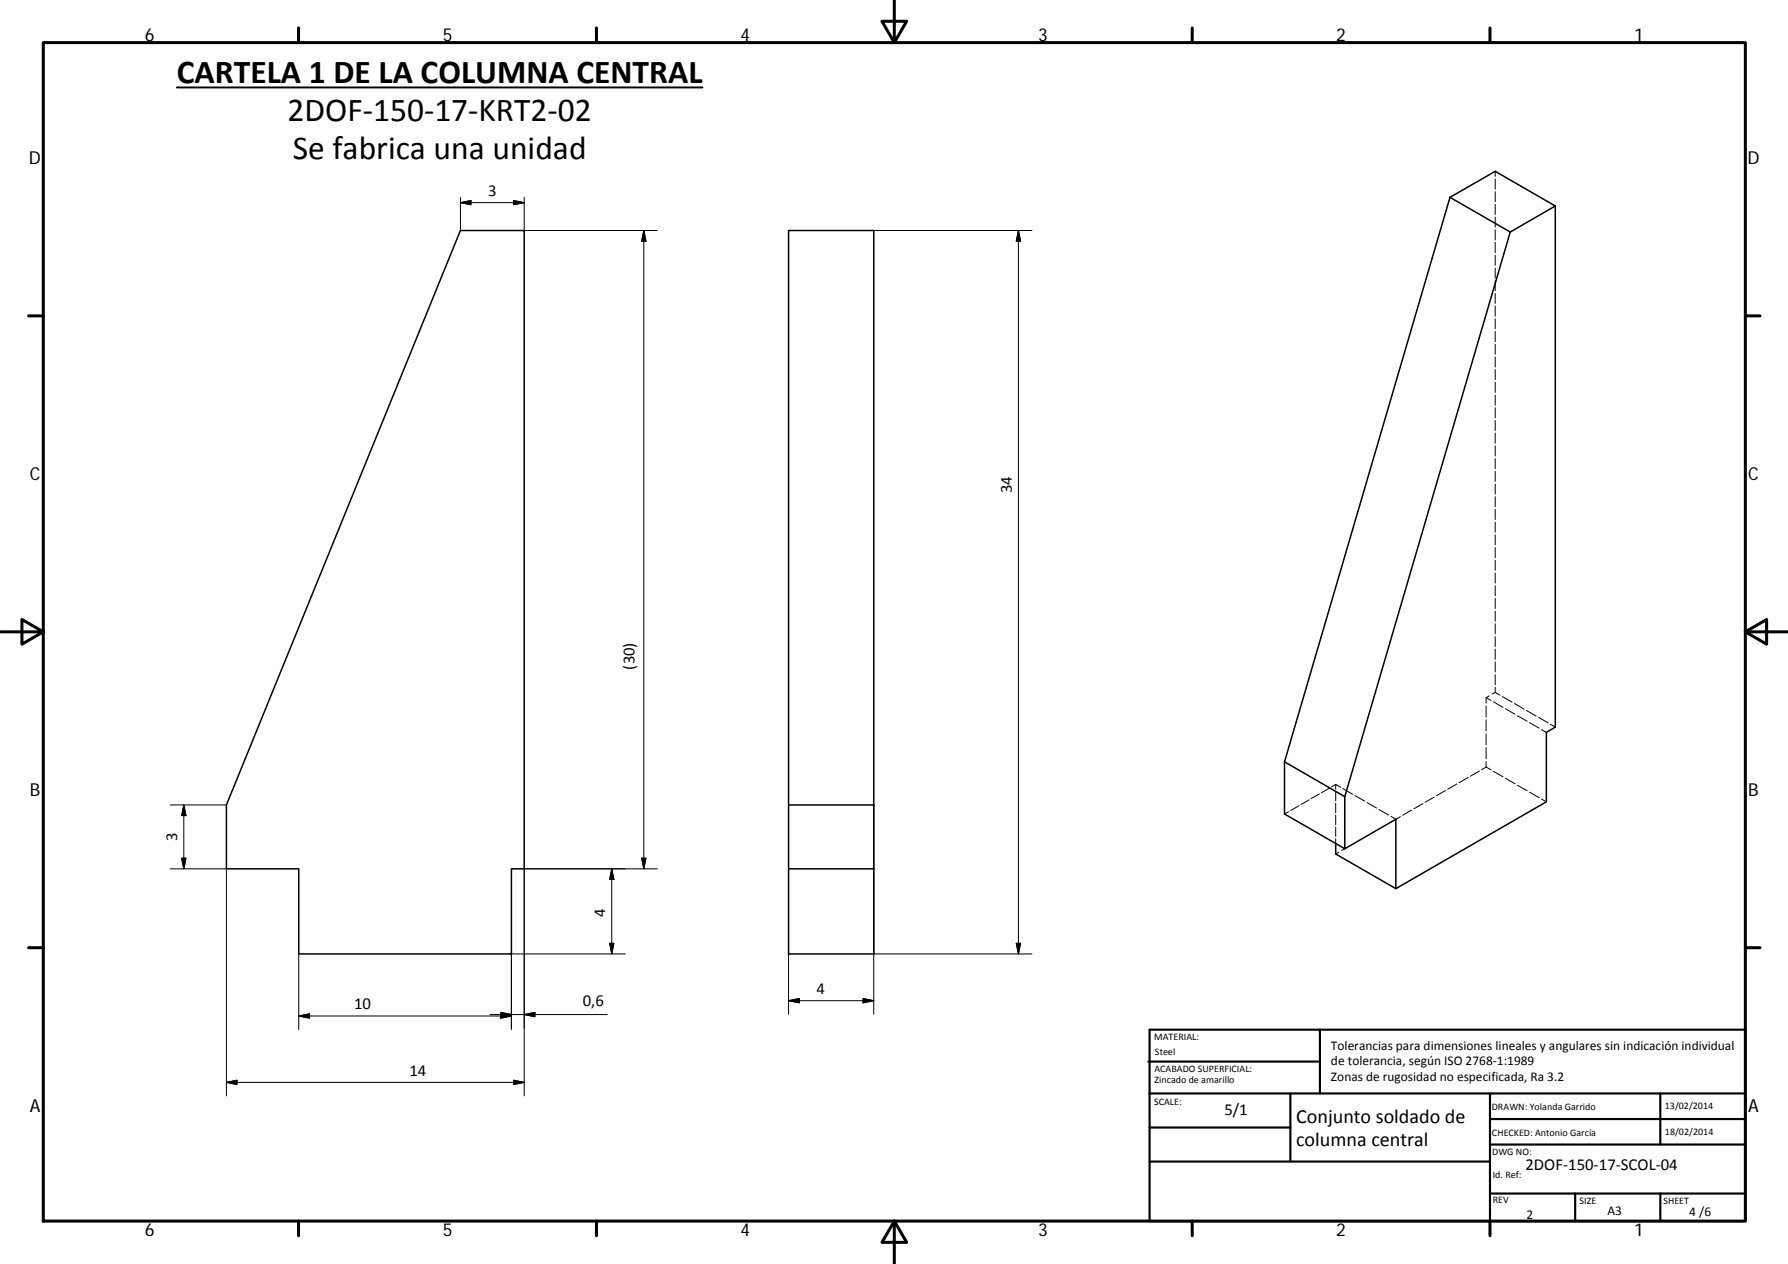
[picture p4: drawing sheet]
<svg xmlns="http://www.w3.org/2000/svg" width="420mm" height="297mm" viewBox="0 0 420 297" stroke-linecap="round" stroke-linejoin="round" font-family="sans-serif">
<g fill="none" stroke="#000" stroke-width=".36">
<path d="M108.2 54.2h15v150h-3v20h-50v-20h-17v-15zM185.3 54.2h20v170h-20zM340.7 46.4l10.7-6.1 14.1 8.1M340.7 46.4l-38.9 132.6M340.7 46.4l14.2 8.1M354.9 54.5l-38.9 132.7M365.5 48.4l-10.6 6.1M365.5 48.4v122.5l-2.1 1.2v16.3l-35.4 20.4v-16.3l-12 7v-12.3M301.8 179l14.2 8.2M301.8 179v12.3l14.2 8.2M185.3 189.2h20M313.9 198.2v2.5l14.1 8.1"/>
<path d="M185.3 204.2h20"/>
</g>
<g fill="none" stroke="#000" stroke-width=".23">
<path d="M108.2 47.6l2.5-.5v1zM108.2 47.6h15M108.2 46.4v7.8h46.3M120.7 47.1l2.5 .5-2.5 .5zM123.2 46.4v7.8M151.3 54.2v150M151.3 54.2l.5 2.5h-1zM205.3 54.2h37.2M239.3 54.2v170M239.3 54.2l.5 2.5h-1zM351.4 40.3v1.1M351.4 42v2.4"/>
<path d="M351.4 45v2.4M351.4 48v2.4M351.4 51v2.4M351.4 54v2.4M351.4 57v2.4M351.4 60v2.4M351.4 63v2.3M351.4 65.9v2.4M351.4 68.9v2.4M351.4 71.9v2.4M351.4 74.9v2.4M351.4 77.9v2.4"/>
<path d="M351.4 80.9v2.3M351.4 83.9v2.4M351.4 86.8v2.4M351.4 89.8v2.4M351.4 92.8v2.4M351.4 95.8v2.4M351.4 98.8v2.4M351.4 101.8v2.4M351.4 104.8v2.4M351.4 107.8v2.4M351.4 110.7v2.4M351.4 113.7v2.4"/>
<path d="M351.4 116.7v2.4M351.4 119.7v2.4M351.4 122.7v2.4M351.4 125.7v2.4M351.4 128.7v2.4M351.4 131.6v2.4M351.4 134.6v2.4M351.4 137.6v2.4M351.4 140.6v2.4M351.4 143.6v2.4M351.4 146.6v2.4M351.4 149.6v2.4"/>
<path d="M351.4 152.6v2.4M351.4 155.5v2.4M351.4 158.5v2.4M349.2 179v1.3l1.2 .6M349.2 164v1.2M349.2 165.9v2.6M349.2 169.2v2.6M349.2 172.4v2.6M349.2 175.7v2.6M349.9 163.5l-.7 .5 1.2 .6M350.9 164.9l2.3 1.3M351.4 162.7l-.8 .4"/>
<path d="M351.4 161.5v1.2l1.1 .7M353 163.7l2.3 1.3M353.7 166.5l2.3 1.4M355.9 165.3l2.2 1.3M356.6 168.2l2.2 1.3M358.7 167l2.3 1.3M359.4 169.8l2.3 1.3M361.5 168.6l2.3 1.3M362.2 171.4l1.2 .7M364.4 170.2l1.1 .7M40 189.2h13.2M43.2 189.2l.5 2.5h-1z"/>
<path d="M43.2 189.2v15M185.3 189.2v49.1M205.3 189.2v49.1M302.8 190.8l-1 .5M305.2 189.4l-1.9 1.1M307.6 188l-1.9 1.1M310 186.6l-1.9 1.1M312.5 185.2l-2 1.1M313.9 184.3l-1 .6M313.9 186v2.2M313.9 188.8v2.2M313.9 191.6v2.2"/>
<path d="M313.9 194.4v2.2M313.9 197.1v1.1M315 185l-1.1-.7v1.2M315.6 185.3l2.2 1.3M316 199.5l-.7 .4M318.4 187l2.3 1.3M321.2 188.6l2.3 1.3M324.1 190.2l2.2 1.3M326.9 191.9l1.1 .6 1.1-.6M331.7 190.4l-2.1 1.2M334.4 188.8l-2.1 1.3M337 187.3l-2.1 1.2"/>
<path d="M339.7 185.8l-2.1 1.2M342.3 184.2l-2.1 1.3M345 182.7l-2.1 1.2M347.7 181.2l-2.2 1.2M349.2 180.3l-1 .6M350.9 181.3l2.3 1.2M353.7 182.9l2.3 1.3M356.6 184.5l2.2 1.3M359.4 186.1l2.3 1.4M362.2 187.8l1.2 .6M40 204.2h13.2v53.3M42.7 201.7h1l-.5 2.5z"/>
<path d="M143.8 204.2v20M143.8 204.2l.5 2.5h-1zM150.8 201.7h1l-.5 2.5zM154.5 204.2h-31.3v53.3M314.6 200.3l-.7 .4M70.2 224.2v17.7M70.2 238.8l2.5-.5v1zM70.2 238.8h50M115.2 238.4h27.5M117.7 237.9l2.5 .5-2.5 .5zM117.7 238.3l2.5 .5-2.5 .5zM123.2 238.4l2.5-.5v1z"/>
<path d="M143.3 221.7h1l-.5 2.5zM146.9 224.2h-26.7v17.7M185.3 235.2l2.5-.5v1zM185.3 235.2h20M202.8 234.7l2.5 .5-2.5 .5zM205.3 224.2h37.2M238.8 221.7h1l-.5 2.5zM53.2 254.4l2.5-.5v1zM53.2 254.4h70M120.7 253.9l2.5 .5-2.5 .5z"/>
</g>
<g fill="none" stroke="#000" stroke-width=".71">
<path d="M10.2 10h399.9v277h-399.9zM70.2 6.6v3.4M140.2 6.6v3.4M207.3 5h5.8l-2.9 5zM210.2 0v10M280.2 6.6v3.4M350.1 6.6v3.4M6.7 74.2h3.5M410.1 74.2h3.5M.2 148.5h10M5.2 145.6l5 2.9-5 2.9zM410.1 148.5l5-2.9v5.8z"/>
<path d="M410.1 148.5h10M6.7 222.7h3.5M410.1 222.7h3.5M70.2 287v3.4M140.2 287v3.4M210.2 287l2.9 5h-5.8zM210.2 287v10M280.2 287v3.4M350.1 287v3.4"/>
</g>
<g fill="none" stroke="#000" stroke-width=".51">
<path d="M269.8 249.5h40.4M270.1 242h140v45h-140zM270.1 257h140M303.2 257v16M310.2 242v15M350.1 257v30M390.2 257v12M270.1 265h33.1M270.1 273h80M350.1 269h60M350.1 263h60M350.1 280.5h60"/>
<path d="M370.2 280.5v6.5M390.2 280.5v6.5"/>
</g>
<g fill="#000" stroke="#000" stroke-width=".23">
<path d="M108.2 47.6l2.5-.5v1zM120.7 47.1l2.5 .5-2.5 .5zM151.3 54.2l.5 2.5h-1zM239.3 54.2l.5 2.5h-1zM43.2 189.2l.5 2.5h-1zM42.7 201.7h1l-.5 2.5zM143.8 204.2l.5 2.5h-1zM150.8 201.7h1l-.5 2.5zM70.2 238.8l2.5-.5v1zM117.7 237.9l2.5 .5-2.5 .5zM117.7 238.3l2.5 .5-2.5 .5zM123.2 238.4l2.5-.5v1z"/>
<path d="M143.3 221.7h1l-.5 2.5zM185.3 235.2l2.5-.5v1zM202.8 234.7l2.5 .5-2.5 .5zM238.8 221.7h1l-.5 2.5zM53.2 254.4l2.5-.5v1zM120.7 253.9l2.5 .5-2.5 .5z"/>
</g>
<path d="M41.6 20.6h123.5" fill="none" stroke="#000" stroke-width=".46"/>
<g font-size="7.9">
<text x="41.6" y="19.4">CARTELA 1 DE LA COLUMNA CENTRAL</text>
<text x="67.6" y="28.4">2DOF‐150‐17‐KRT2‐02</text>
<text x="68.8" y="37.4">Se fabrica una unidad</text>
</g>
<g font-size="4.7">
<text x="304.6" y="263.9">Conjunto soldado de</text>
<text x="304.6" y="269.3">columna central</text>
</g>
<g font-size="4.2">
<text x="34" y="9.6">6</text>
<text x="104" y="9.6">5</text>
<text x="174" y="9.6">4</text>
<text x="244" y="9.6">3</text>
<text x="314" y="9.6">2</text>
<text x="384" y="9.6">1</text>
<text x="6.8" y="38.7">D</text>
<text x="410.6" y="38.7">D</text>
<text x="7" y="112.9">C</text>
<text x="410.8" y="112.9">C</text>
<text x="7" y="187.1">B</text>
<text x="410.8" y="187.1">B</text>
<text x="7" y="261.3">A</text>
<text x="410.8" y="261.3">A</text>
<text x="34" y="290.4">6</text>
<text x="104" y="290.4">5</text>
<text x="174" y="290.4">4</text>
<text x="244" y="290.4">3</text>
<text x="314" y="290.4">2</text>
<text x="384" y="290.4">1</text>
</g>
<g font-size="3.9">
<text x="114.7" y="46.1">3</text>
<text x="237.7" y="116" transform="rotate(-90 237.7 116)">34</text>
<text x="149.1" y="157.4" transform="rotate(-90 149.1 157.4)">(30)</text>
<text x="41.6" y="197.7" transform="rotate(-90 41.6 197.7)">3</text>
<text x="142.2" y="215.4" transform="rotate(-90 142.2 215.4)">4</text>
<text x="191.8" y="233.6">4</text>
<text x="83.2" y="237.2">10</text>
<text x="137" y="236.3">0,6</text>
<text x="96.2" y="252.8">14</text>
<text x="287.7" y="262.1">5/1</text>
<text x="358.5" y="274.9">2DOF‐150‐17‐SCOL‐04</text>
</g>
<g font-size="3.1">
<text x="312.8" y="246.8">Tolerancias para dimensiones lineales y angulares sin indicación individual</text>
<text x="312.8" y="250.4">de tolerancia, según ISO 2768‐1:1989</text>
<text x="312.8" y="254">Zonas de rugosidad no especificada, Ra 3.2</text>
<text x="358.7" y="286.4">2</text>
<text x="377.7" y="285.6">A3</text>
<text x="397" y="285.8">4 /6</text>
</g>
<g font-size="2.4">
<text x="271.2" y="244.4">MATERIAL:</text>
<text x="271.3" y="251.9">ACABADO SUPERFICIAL:</text>
<text x="271.4" y="247.9">Steel</text>
<text x="271.3" y="254.6">Zincado de amarillo</text>
<text x="271.2" y="259.7">SCALE:</text>
<text x="350.6" y="260.9">DRAWN: Yolanda Garrido</text>
<text x="391.2" y="260.6">13/02/2014</text>
<text x="350.6" y="267">CHECKED: Antonio García</text>
<text x="391.2" y="266.6">18/02/2014</text>
<text x="350.6" y="271.4">DWG NO:</text>
<text x="350.8" y="276.8">Id. Ref:</text>
<text x="350.8" y="282.8">REV</text>
<text x="371.2" y="282.9">SIZE</text>
<text x="390.9" y="282.9">SHEET</text>
</g>
</svg>
